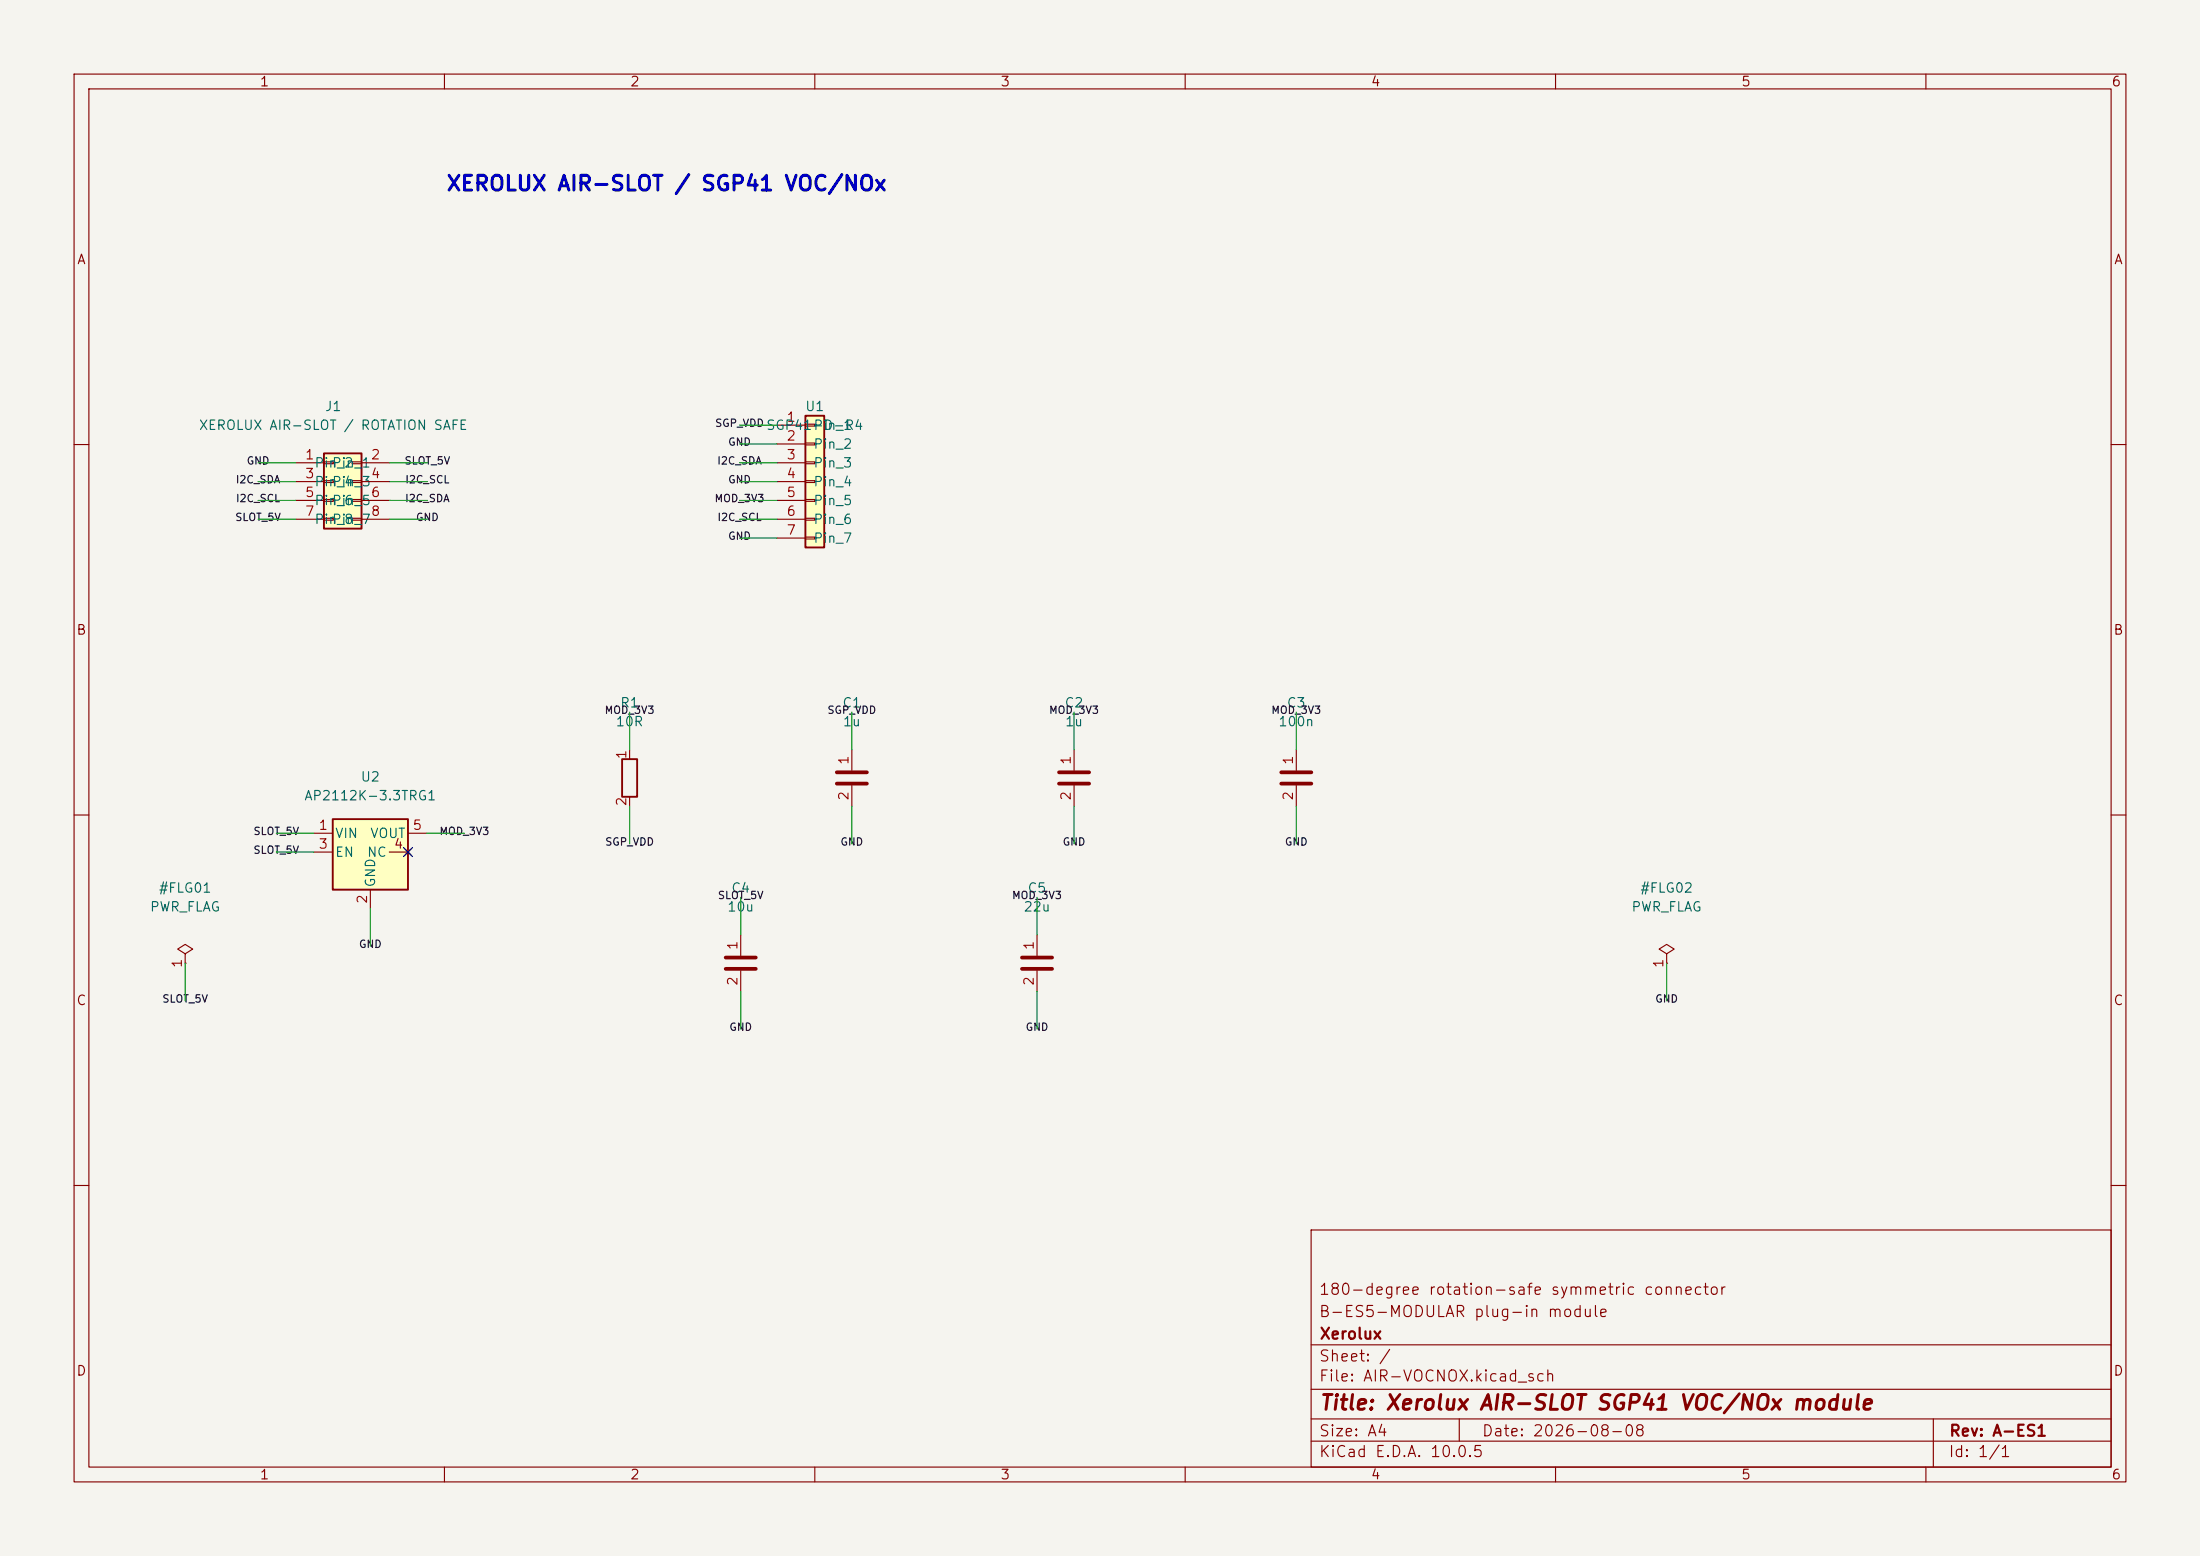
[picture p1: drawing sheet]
(kicad_sch (version 20231120) (generator eeschema)

 (paper "A4")

 (title_block
  (title "Xerolux AIR-SLOT SGP41 VOC/NOx module")
  (date "2026-08-08")
  (rev "A-ES1")
  (company "Xerolux")
  (comment 1 "B-ES5-MODULAR plug-in module")
  (comment 2 "180-degree rotation-safe symmetric connector"))

 (lib_symbols
  (symbol "Connector_Generic:Conn_02x04_Odd_Even" (pin_names (offset 1.016)) (in_bom yes) (on_board yes)
   (property "Reference" "J" (at 1.27 5.08 0) (show_name) (effects (font (size 1.27 1.27))))
   (property "Value" "Conn_02x04_Odd_Even" (at 1.27 -7.62 0) (show_name) (effects (font (size 1.27 1.27))))
   (property "Footprint" "" (at 0 0 0) (show_name) (effects (font (size 1.27 1.27))))
   (property "Datasheet" "" (at 0 0 0) (show_name) (effects (font (size 1.27 1.27))))
   (property "Description" "Generic connector, double row, 02x04, odd/even pin numbering scheme (row 1 odd numbers, row 2 even numbers), script generated (kicad-library-utils/schlib/autogen/connector/)" (at 0 0 0) (show_name) (effects (font (size 1.27 1.27))))
   (symbol "Conn_02x04_Odd_Even_1_1"
    (rectangle (start -1.27 3.81) (end 3.81 -6.35) (stroke (width 0.254) (type default)) (fill (type background)))
    (rectangle (start -1.27 2.667) (end 0 2.413) (stroke (width 0.1524) (type default)) (fill (type none)))
    (rectangle (start -1.27 0.127) (end 0 -0.127) (stroke (width 0.1524) (type default)) (fill (type none)))
    (rectangle (start -1.27 -2.413) (end 0 -2.667) (stroke (width 0.1524) (type default)) (fill (type none)))
    (rectangle (start -1.27 -4.953) (end 0 -5.207) (stroke (width 0.1524) (type default)) (fill (type none)))
    (rectangle (start 3.81 2.667) (end 2.54 2.413) (stroke (width 0.1524) (type default)) (fill (type none)))
    (rectangle (start 3.81 0.127) (end 2.54 -0.127) (stroke (width 0.1524) (type default)) (fill (type none)))
    (rectangle (start 3.81 -2.413) (end 2.54 -2.667) (stroke (width 0.1524) (type default)) (fill (type none)))
    (rectangle (start 3.81 -4.953) (end 2.54 -5.207) (stroke (width 0.1524) (type default)) (fill (type none)))
    (pin passive line (at -5.08 2.54 0) (length 3.81) (name "Pin_1" (effects (font (size 1.27 1.27)))) (number "1" (effects (font (size 1.27 1.27)))))
    (pin passive line (at 7.62 2.54 180) (length 3.81) (name "Pin_2" (effects (font (size 1.27 1.27)))) (number "2" (effects (font (size 1.27 1.27)))))
    (pin passive line (at -5.08 0 0) (length 3.81) (name "Pin_3" (effects (font (size 1.27 1.27)))) (number "3" (effects (font (size 1.27 1.27)))))
    (pin passive line (at 7.62 0 180) (length 3.81) (name "Pin_4" (effects (font (size 1.27 1.27)))) (number "4" (effects (font (size 1.27 1.27)))))
    (pin passive line (at -5.08 -2.54 0) (length 3.81) (name "Pin_5" (effects (font (size 1.27 1.27)))) (number "5" (effects (font (size 1.27 1.27)))))
    (pin passive line (at 7.62 -2.54 180) (length 3.81) (name "Pin_6" (effects (font (size 1.27 1.27)))) (number "6" (effects (font (size 1.27 1.27)))))
    (pin passive line (at -5.08 -5.08 0) (length 3.81) (name "Pin_7" (effects (font (size 1.27 1.27)))) (number "7" (effects (font (size 1.27 1.27)))))
    (pin passive line (at 7.62 -5.08 180) (length 3.81) (name "Pin_8" (effects (font (size 1.27 1.27)))) (number "8" (effects (font (size 1.27 1.27)))))))

  (symbol "power:PWR_FLAG" (power) (pin_names (offset 0)) (in_bom yes) (on_board yes)
   (property "Reference" "#FLG" (at 0 1.905 0) (show_name) (effects (font (size 1.27 1.27))))
   (property "Value" "PWR_FLAG" (at 0 3.81 0) (show_name) (effects (font (size 1.27 1.27))))
   (property "Footprint" "" (at 0 0 0) (show_name) (effects (font (size 1.27 1.27))))
   (property "Datasheet" "" (at 0 0 0) (show_name) (effects (font (size 1.27 1.27))))
   (property "Description" "Special symbol for telling ERC where power comes from" (at 0 0 0) (show_name) (effects (font (size 1.27 1.27))))
   (symbol "PWR_FLAG_0_0"
    (pin power_out line (at 0 0 90) (length 0) (name "" (effects (font (size 1.27 1.27)))) (number "1" (effects (font (size 1.27 1.27))))))
   (symbol "PWR_FLAG_0_1"
    (polyline (pts (xy 0 0) (xy 0 1.27) (xy -1.016 1.905) (xy 0 2.54) (xy 1.016 1.905) (xy 0 1.27)) (stroke (width 0) (type default)) (fill (type none)))))

  (symbol "Connector_Generic:Conn_01x07" (pin_names (offset 1.016)) (in_bom yes) (on_board yes)
   (property "Reference" "J" (at 0 10.16 0) (show_name) (effects (font (size 1.27 1.27))))
   (property "Value" "Conn_01x07" (at 0 -10.16 0) (show_name) (effects (font (size 1.27 1.27))))
   (property "Footprint" "" (at 0 0 0) (show_name) (effects (font (size 1.27 1.27))))
   (property "Datasheet" "" (at 0 0 0) (show_name) (effects (font (size 1.27 1.27))))
   (property "Description" "Generic connector, single row, 01x07, script generated (kicad-library-utils/schlib/autogen/connector/)" (at 0 0 0) (show_name) (effects (font (size 1.27 1.27))))
   (symbol "Conn_01x07_1_1"
    (rectangle (start -1.27 8.89) (end 1.27 -8.89) (stroke (width 0.254) (type default)) (fill (type background)))
    (rectangle (start -1.27 7.747) (end 0 7.493) (stroke (width 0.1524) (type default)) (fill (type none)))
    (rectangle (start -1.27 5.207) (end 0 4.953) (stroke (width 0.1524) (type default)) (fill (type none)))
    (rectangle (start -1.27 2.667) (end 0 2.413) (stroke (width 0.1524) (type default)) (fill (type none)))
    (rectangle (start -1.27 0.127) (end 0 -0.127) (stroke (width 0.1524) (type default)) (fill (type none)))
    (rectangle (start -1.27 -2.413) (end 0 -2.667) (stroke (width 0.1524) (type default)) (fill (type none)))
    (rectangle (start -1.27 -4.953) (end 0 -5.207) (stroke (width 0.1524) (type default)) (fill (type none)))
    (rectangle (start -1.27 -7.493) (end 0 -7.747) (stroke (width 0.1524) (type default)) (fill (type none)))
    (pin passive line (at -5.08 7.62 0) (length 3.81) (name "Pin_1" (effects (font (size 1.27 1.27)))) (number "1" (effects (font (size 1.27 1.27)))))
    (pin passive line (at -5.08 5.08 0) (length 3.81) (name "Pin_2" (effects (font (size 1.27 1.27)))) (number "2" (effects (font (size 1.27 1.27)))))
    (pin passive line (at -5.08 2.54 0) (length 3.81) (name "Pin_3" (effects (font (size 1.27 1.27)))) (number "3" (effects (font (size 1.27 1.27)))))
    (pin passive line (at -5.08 0 0) (length 3.81) (name "Pin_4" (effects (font (size 1.27 1.27)))) (number "4" (effects (font (size 1.27 1.27)))))
    (pin passive line (at -5.08 -2.54 0) (length 3.81) (name "Pin_5" (effects (font (size 1.27 1.27)))) (number "5" (effects (font (size 1.27 1.27)))))
    (pin passive line (at -5.08 -5.08 0) (length 3.81) (name "Pin_6" (effects (font (size 1.27 1.27)))) (number "6" (effects (font (size 1.27 1.27)))))
    (pin passive line (at -5.08 -7.62 0) (length 3.81) (name "Pin_7" (effects (font (size 1.27 1.27)))) (number "7" (effects (font (size 1.27 1.27)))))))

  (symbol "Regulator_Linear:AP2112K-3.3" (pin_names (offset 0.254)) (in_bom yes) (on_board yes)
   (property "Reference" "U" (at -5.08 5.715 0) (show_name) (effects (font (size 1.27 1.27)) (justify left)))
   (property "Value" "AP2112K-3.3" (at 0 5.715 0) (show_name) (effects (font (size 1.27 1.27)) (justify left)))
   (property "Footprint" "Package_TO_SOT_SMD:SOT-23-5" (at 0 8.255 0) (show_name) (effects (font (size 1.27 1.27))))
   (property "Datasheet" "https://www.diodes.com/assets/Datasheets/AP2112.pdf" (at 0 2.54 0) (show_name) (effects (font (size 1.27 1.27))))
   (property "Description" "600mA low dropout linear regulator, with enable pin, 3.8V-6V input voltage range, 3.3V fixed positive output, SOT-23-5" (at 0 0 0) (show_name) (effects (font (size 1.27 1.27))))
   (symbol "AP2112K-3.3_0_1"
    (rectangle (start -5.08 4.445) (end 5.08 -5.08) (stroke (width 0.254) (type default)) (fill (type background))))
   (symbol "AP2112K-3.3_1_1"
    (pin power_in line (at -7.62 2.54 0) (length 2.54) (name "VIN" (effects (font (size 1.27 1.27)))) (number "1" (effects (font (size 1.27 1.27)))))
    (pin power_in line (at 0 -7.62 90) (length 2.54) (name "GND" (effects (font (size 1.27 1.27)))) (number "2" (effects (font (size 1.27 1.27)))))
    (pin input line (at -7.62 0 0) (length 2.54) (name "EN" (effects (font (size 1.27 1.27)))) (number "3" (effects (font (size 1.27 1.27)))))
    (pin no_connect line (at 5.08 0 180) (length 2.54) (name "NC" (effects (font (size 1.27 1.27)))) (number "4" (effects (font (size 1.27 1.27)))))
    (pin power_out line (at 7.62 2.54 180) (length 2.54) (name "VOUT" (effects (font (size 1.27 1.27)))) (number "5" (effects (font (size 1.27 1.27)))))))

  (symbol "Device:R" (pin_names (offset 0)) (in_bom yes) (on_board yes)
   (property "Reference" "R" (at 2.032 0 90) (show_name) (effects (font (size 1.27 1.27))))
   (property "Value" "R" (at 0 0 90) (show_name) (effects (font (size 1.27 1.27))))
   (property "Footprint" "" (at -1.778 0 90) (show_name) (effects (font (size 1.27 1.27))))
   (property "Datasheet" "" (at 0 0 0) (show_name) (effects (font (size 1.27 1.27))))
   (property "Description" "Resistor" (at 0 0 0) (show_name) (effects (font (size 1.27 1.27))))
   (symbol "R_0_1"
    (rectangle (start -1.016 -2.54) (end 1.016 2.54) (stroke (width 0.254) (type default)) (fill (type none))))
   (symbol "R_1_1"
    (pin passive line (at 0 3.81 270) (length 1.27) (name "" (effects (font (size 1.27 1.27)))) (number "1" (effects (font (size 1.27 1.27)))))
    (pin passive line (at 0 -3.81 90) (length 1.27) (name "" (effects (font (size 1.27 1.27)))) (number "2" (effects (font (size 1.27 1.27)))))))

  (symbol "Device:C" (pin_names (offset 0.254)) (in_bom yes) (on_board yes)
   (property "Reference" "C" (at 0.635 2.54 0) (show_name) (effects (font (size 1.27 1.27)) (justify left)))
   (property "Value" "C" (at 0.635 -2.54 0) (show_name) (effects (font (size 1.27 1.27)) (justify left)))
   (property "Footprint" "" (at 0.9652 -3.81 0) (show_name) (effects (font (size 1.27 1.27))))
   (property "Datasheet" "" (at 0 0 0) (show_name) (effects (font (size 1.27 1.27))))
   (property "Description" "Unpolarized capacitor" (at 0 0 0) (show_name) (effects (font (size 1.27 1.27))))
   (symbol "C_0_1"
    (polyline (pts (xy -2.032 0.762) (xy 2.032 0.762)) (stroke (width 0.508) (type default)) (fill (type none)))
    (polyline (pts (xy -2.032 -0.762) (xy 2.032 -0.762)) (stroke (width 0.508) (type default)) (fill (type none))))
   (symbol "C_1_1"
    (pin passive line (at 0 3.81 270) (length 2.794) (name "" (effects (font (size 1.27 1.27)))) (number "1" (effects (font (size 1.27 1.27)))))
    (pin passive line (at 0 -3.81 90) (length 2.794) (name "" (effects (font (size 1.27 1.27)))) (number "2" (effects (font (size 1.27 1.27))))))))

 (no_connect (at 55.08 115))

 (wire (pts (xy 39.92 62.46) (xy 34.84 62.46)) (stroke (width 0.0)))
 (wire (pts (xy 52.62 62.46) (xy 57.7 62.46)) (stroke (width 0.0)))
 (wire (pts (xy 39.92 65) (xy 34.84 65.0)) (stroke (width 0.0)))
 (wire (pts (xy 52.62 65) (xy 57.7 65.0)) (stroke (width 0.0)))
 (wire (pts (xy 39.92 67.54) (xy 34.84 67.54)) (stroke (width 0.0)))
 (wire (pts (xy 52.62 67.54) (xy 57.7 67.54)) (stroke (width 0.0)))
 (wire (pts (xy 39.92 70.08) (xy 34.84 70.08)) (stroke (width 0.0)))
 (wire (pts (xy 52.62 70.08) (xy 57.7 70.08)) (stroke (width 0.0)))
 (wire (pts (xy 25 130) (xy 25.0 135.08)) (stroke (width 0.0)))
 (wire (pts (xy 225 130) (xy 225.0 135.08)) (stroke (width 0.0)))
 (wire (pts (xy 104.92 57.38) (xy 99.84 57.38)) (stroke (width 0.0)))
 (wire (pts (xy 104.92 59.92) (xy 99.84 59.92)) (stroke (width 0.0)))
 (wire (pts (xy 104.92 62.46) (xy 99.84 62.46)) (stroke (width 0.0)))
 (wire (pts (xy 104.92 65) (xy 99.84 65.0)) (stroke (width 0.0)))
 (wire (pts (xy 104.92 67.54) (xy 99.84 67.54)) (stroke (width 0.0)))
 (wire (pts (xy 104.92 70.08) (xy 99.84 70.08)) (stroke (width 0.0)))
 (wire (pts (xy 104.92 72.62) (xy 99.84 72.62)) (stroke (width 0.0)))
 (wire (pts (xy 42.38 112.46) (xy 37.3 112.46)) (stroke (width 0.0)))
 (wire (pts (xy 50 122.62) (xy 50.0 127.7)) (stroke (width 0.0)))
 (wire (pts (xy 42.38 115) (xy 37.3 115.0)) (stroke (width 0.0)))
 (wire (pts (xy 57.62 112.46) (xy 62.7 112.46)) (stroke (width 0.0)))
 (wire (pts (xy 85 101.19) (xy 85.0 96.11)) (stroke (width 0.0)))
 (wire (pts (xy 85 108.81) (xy 85.0 113.89)) (stroke (width 0.0)))
 (wire (pts (xy 115 101.19) (xy 115.0 96.11)) (stroke (width 0.0)))
 (wire (pts (xy 115 108.81) (xy 115.0 113.89)) (stroke (width 0.0)))
 (wire (pts (xy 145 101.19) (xy 145.0 96.11)) (stroke (width 0.0)))
 (wire (pts (xy 145 108.81) (xy 145.0 113.89)) (stroke (width 0.0)))
 (wire (pts (xy 175 101.19) (xy 175.0 96.11)) (stroke (width 0.0)))
 (wire (pts (xy 175 108.81) (xy 175.0 113.89)) (stroke (width 0.0)))
 (wire (pts (xy 100 126.19) (xy 100.0 121.11)) (stroke (width 0.0)))
 (wire (pts (xy 100 133.81) (xy 100.0 138.89)) (stroke (width 0.0)))
 (wire (pts (xy 140 126.19) (xy 140.0 121.11)) (stroke (width 0.0)))
 (wire (pts (xy 140 133.81) (xy 140.0 138.89)) (stroke (width 0.0)))

 (text "XEROLUX AIR-SLOT / SGP41 VOC/NOx" (at 90 25 0) (effects (font (size 2.0 2.0) bold)))

 (label "GND" (at 34.84 62.46 180) (effects (font (size 1.0 1.0))))
 (label "SLOT_5V" (at 57.7 62.46 0) (effects (font (size 1.0 1.0))))
 (label "I2C_SDA" (at 34.84 65.0 180) (effects (font (size 1.0 1.0))))
 (label "I2C_SCL" (at 57.7 65.0 0) (effects (font (size 1.0 1.0))))
 (label "I2C_SCL" (at 34.84 67.54 180) (effects (font (size 1.0 1.0))))
 (label "I2C_SDA" (at 57.7 67.54 0) (effects (font (size 1.0 1.0))))
 (label "SLOT_5V" (at 34.84 70.08 180) (effects (font (size 1.0 1.0))))
 (label "GND" (at 57.7 70.08 0) (effects (font (size 1.0 1.0))))
 (label "SLOT_5V" (at 25.0 135.08 0) (effects (font (size 1.0 1.0))))
 (label "GND" (at 225.0 135.08 0) (effects (font (size 1.0 1.0))))
 (label "SGP_VDD" (at 99.84 57.38 180) (effects (font (size 1.0 1.0))))
 (label "GND" (at 99.84 59.92 180) (effects (font (size 1.0 1.0))))
 (label "I2C_SDA" (at 99.84 62.46 180) (effects (font (size 1.0 1.0))))
 (label "GND" (at 99.84 65.0 180) (effects (font (size 1.0 1.0))))
 (label "MOD_3V3" (at 99.84 67.54 180) (effects (font (size 1.0 1.0))))
 (label "I2C_SCL" (at 99.84 70.08 180) (effects (font (size 1.0 1.0))))
 (label "GND" (at 99.84 72.62 180) (effects (font (size 1.0 1.0))))
 (label "SLOT_5V" (at 37.3 112.46 180) (effects (font (size 1.0 1.0))))
 (label "GND" (at 50.0 127.7 0) (effects (font (size 1.0 1.0))))
 (label "SLOT_5V" (at 37.3 115.0 180) (effects (font (size 1.0 1.0))))
 (label "MOD_3V3" (at 62.7 112.46 0) (effects (font (size 1.0 1.0))))
 (label "MOD_3V3" (at 85.0 96.11 0) (effects (font (size 1.0 1.0))))
 (label "SGP_VDD" (at 85.0 113.89 0) (effects (font (size 1.0 1.0))))
 (label "SGP_VDD" (at 115.0 96.11 0) (effects (font (size 1.0 1.0))))
 (label "GND" (at 115.0 113.89 0) (effects (font (size 1.0 1.0))))
 (label "MOD_3V3" (at 145.0 96.11 0) (effects (font (size 1.0 1.0))))
 (label "GND" (at 145.0 113.89 0) (effects (font (size 1.0 1.0))))
 (label "MOD_3V3" (at 175.0 96.11 0) (effects (font (size 1.0 1.0))))
 (label "GND" (at 175.0 113.89 0) (effects (font (size 1.0 1.0))))
 (label "SLOT_5V" (at 100.0 121.11 0) (effects (font (size 1.0 1.0))))
 (label "GND" (at 100.0 138.89 0) (effects (font (size 1.0 1.0))))
 (label "MOD_3V3" (at 140.0 121.11 0) (effects (font (size 1.0 1.0))))
 (label "GND" (at 140.0 138.89 0) (effects (font (size 1.0 1.0))))

 (symbol (lib_name "Connector_Generic:Conn_02x04_Odd_Even") (lib_id "Connector_Generic:Conn_02x04_Odd_Even") (at 45 65 0) (unit 1) (in_bom yes) (on_board yes) (dnp no)
  (property "Reference" "J1" (at 45 54.84 0) (effects (font (size 1.27 1.27))))
  (property "Value" "XEROLUX AIR-SLOT / ROTATION SAFE" (at 45 57.38 0) (effects (font (size 1.27 1.27))))
  (property "Footprint" "Connector_PinSocket_2.54mm:PinSocket_2x04_P2.54mm_Vertical" (at 45 59.92 0) (effects (font (size 1.27 1.27)) hide))
  (property "Datasheet" "~" (at 45 59.92 0) (effects (font (size 1.27 1.27)) hide))
  (property "Description" "Generic connector, double row, 02x04, odd/even pin numbering scheme (row 1 odd numbers, row 2 even numbers), script generated (kicad-library-utils/schlib/autogen/connector/)" (at 45 59.92 0) (effects (font (size 1.27 1.27)) hide))
  (property "ki_fp_filters" "Connector*:*_2x??_*" (at 45 59.92 0) (effects (font (size 1.27 1.27)) hide)) (pin "1") (pin "2") (pin "3") (pin "4") (pin "5") (pin "6") (pin "7") (pin "8"))

 (symbol (lib_name "power:PWR_FLAG") (lib_id "power:PWR_FLAG") (at 25 130 0) (unit 1) (in_bom no) (on_board no) (dnp no)
  (property "Reference" "#FLG01" (at 25 119.84 0) (effects (font (size 1.27 1.27))))
  (property "Value" "PWR_FLAG" (at 25 122.38000000000001 0) (effects (font (size 1.27 1.27))))
  (property "Footprint" "" (at 25 124.92 0) (effects (font (size 1.27 1.27)) hide))
  (property "Datasheet" "~" (at 25 124.92 0) (effects (font (size 1.27 1.27)) hide))
  (property "Description" "Special symbol for telling ERC where power comes from" (at 25 124.92 0) (effects (font (size 1.27 1.27)) hide))
  (property "ki_keywords" "flag power" (at 25 124.92 0) (effects (font (size 1.27 1.27)) hide)) (pin "1"))

 (symbol (lib_name "power:PWR_FLAG") (lib_id "power:PWR_FLAG") (at 225 130 0) (unit 1) (in_bom no) (on_board no) (dnp no)
  (property "Reference" "#FLG02" (at 225 119.84 0) (effects (font (size 1.27 1.27))))
  (property "Value" "PWR_FLAG" (at 225 122.38000000000001 0) (effects (font (size 1.27 1.27))))
  (property "Footprint" "" (at 225 124.92 0) (effects (font (size 1.27 1.27)) hide))
  (property "Datasheet" "~" (at 225 124.92 0) (effects (font (size 1.27 1.27)) hide))
  (property "Description" "Special symbol for telling ERC where power comes from" (at 225 124.92 0) (effects (font (size 1.27 1.27)) hide))
  (property "ki_keywords" "flag power" (at 225 124.92 0) (effects (font (size 1.27 1.27)) hide)) (pin "1"))

 (symbol (lib_name "Connector_Generic:Conn_01x07") (lib_id "Connector_Generic:Conn_01x07") (at 110 65 0) (unit 1) (in_bom yes) (on_board yes) (dnp no)
  (property "Reference" "U1" (at 110 54.84 0) (effects (font (size 1.27 1.27))))
  (property "Value" "SGP41-D-R4" (at 110 57.38 0) (effects (font (size 1.27 1.27))))
  (property "Footprint" "Xerolux-Air:DFN-6_L2.4-W2.4-P0.80-TL-EP" (at 110 59.92 0) (effects (font (size 1.27 1.27)) hide))
  (property "Datasheet" "https://sensirion.com/resource/datasheet/sgp41" (at 110 59.92 0) (effects (font (size 1.27 1.27)) hide))
  (property "Description" "Generic connector, single row, 01x07, script generated (kicad-library-utils/schlib/autogen/connector/)" (at 110 59.92 0) (effects (font (size 1.27 1.27)) hide))
  (property "ki_fp_filters" "Connector*:*_1x??_*" (at 110 59.92 0) (effects (font (size 1.27 1.27)) hide)) (pin "1") (pin "2") (pin "3") (pin "4") (pin "5") (pin "6") (pin "7"))

 (symbol (lib_name "Regulator_Linear:AP2112K-3.3") (lib_id "Regulator_Linear:AP2112K-3.3") (at 50 115 0) (unit 1) (in_bom yes) (on_board yes) (dnp no)
  (property "Reference" "U2" (at 50 104.84 0) (effects (font (size 1.27 1.27))))
  (property "Value" "AP2112K-3.3TRG1" (at 50 107.38000000000001 0) (effects (font (size 1.27 1.27))))
  (property "Footprint" "Package_TO_SOT_SMD:SOT-23-5" (at 50 109.92 0) (effects (font (size 1.27 1.27)) hide))
  (property "Datasheet" "https://www.diodes.com/assets/Datasheets/AP2112.pdf" (at 50 109.92 0) (effects (font (size 1.27 1.27)) hide))
  (property "Description" "600mA low dropout linear regulator, with enable pin, 3.8V-6V input voltage range, 3.3V fixed positive output, SOT-23-5" (at 50 109.92 0) (effects (font (size 1.27 1.27)) hide))
  (property "ki_fp_filters" "SOT?23?5*" (at 50 109.92 0) (effects (font (size 1.27 1.27)) hide)) (pin "1") (pin "2") (pin "3") (pin "4") (pin "5"))

 (symbol (lib_name "Device:R") (lib_id "Device:R") (at 85 105 0) (unit 1) (in_bom yes) (on_board yes) (dnp no)
  (property "Reference" "R1" (at 85 94.84 0) (effects (font (size 1.27 1.27))))
  (property "Value" "10R" (at 85 97.38000000000001 0) (effects (font (size 1.27 1.27))))
  (property "Footprint" "Resistor_SMD:R_0603_1608Metric" (at 85 99.92 0) (effects (font (size 1.27 1.27)) hide))
  (property "Datasheet" "~" (at 85 99.92 0) (effects (font (size 1.27 1.27)) hide))
  (property "Description" "Resistor" (at 85 99.92 0) (effects (font (size 1.27 1.27)) hide))
  (property "ki_fp_filters" "R_*" (at 85 99.92 0) (effects (font (size 1.27 1.27)) hide)) (pin "1") (pin "2"))

 (symbol (lib_name "Device:C") (lib_id "Device:C") (at 115 105 0) (unit 1) (in_bom yes) (on_board yes) (dnp no)
  (property "Reference" "C1" (at 115 94.84 0) (effects (font (size 1.27 1.27))))
  (property "Value" "1u" (at 115 97.38000000000001 0) (effects (font (size 1.27 1.27))))
  (property "Footprint" "Capacitor_SMD:C_0805_2012Metric" (at 115 99.92 0) (effects (font (size 1.27 1.27)) hide))
  (property "Datasheet" "~" (at 115 99.92 0) (effects (font (size 1.27 1.27)) hide))
  (property "Description" "Unpolarized capacitor" (at 115 99.92 0) (effects (font (size 1.27 1.27)) hide))
  (property "ki_fp_filters" "C_*" (at 115 99.92 0) (effects (font (size 1.27 1.27)) hide)) (pin "1") (pin "2"))

 (symbol (lib_name "Device:C") (lib_id "Device:C") (at 145 105 0) (unit 1) (in_bom yes) (on_board yes) (dnp no)
  (property "Reference" "C2" (at 145 94.84 0) (effects (font (size 1.27 1.27))))
  (property "Value" "1u" (at 145 97.38000000000001 0) (effects (font (size 1.27 1.27))))
  (property "Footprint" "Capacitor_SMD:C_0805_2012Metric" (at 145 99.92 0) (effects (font (size 1.27 1.27)) hide))
  (property "Datasheet" "~" (at 145 99.92 0) (effects (font (size 1.27 1.27)) hide))
  (property "Description" "Unpolarized capacitor" (at 145 99.92 0) (effects (font (size 1.27 1.27)) hide))
  (property "ki_fp_filters" "C_*" (at 145 99.92 0) (effects (font (size 1.27 1.27)) hide)) (pin "1") (pin "2"))

 (symbol (lib_name "Device:C") (lib_id "Device:C") (at 175 105 0) (unit 1) (in_bom yes) (on_board yes) (dnp no)
  (property "Reference" "C3" (at 175 94.84 0) (effects (font (size 1.27 1.27))))
  (property "Value" "100n" (at 175 97.38000000000001 0) (effects (font (size 1.27 1.27))))
  (property "Footprint" "Capacitor_SMD:C_0603_1608Metric" (at 175 99.92 0) (effects (font (size 1.27 1.27)) hide))
  (property "Datasheet" "~" (at 175 99.92 0) (effects (font (size 1.27 1.27)) hide))
  (property "Description" "Unpolarized capacitor" (at 175 99.92 0) (effects (font (size 1.27 1.27)) hide))
  (property "ki_fp_filters" "C_*" (at 175 99.92 0) (effects (font (size 1.27 1.27)) hide)) (pin "1") (pin "2"))

 (symbol (lib_name "Device:C") (lib_id "Device:C") (at 100 130 0) (unit 1) (in_bom yes) (on_board yes) (dnp no)
  (property "Reference" "C4" (at 100 119.84 0) (effects (font (size 1.27 1.27))))
  (property "Value" "10u" (at 100 122.38000000000001 0) (effects (font (size 1.27 1.27))))
  (property "Footprint" "Capacitor_SMD:C_0805_2012Metric" (at 100 124.92 0) (effects (font (size 1.27 1.27)) hide))
  (property "Datasheet" "~" (at 100 124.92 0) (effects (font (size 1.27 1.27)) hide))
  (property "Description" "Unpolarized capacitor" (at 100 124.92 0) (effects (font (size 1.27 1.27)) hide))
  (property "ki_fp_filters" "C_*" (at 100 124.92 0) (effects (font (size 1.27 1.27)) hide)) (pin "1") (pin "2"))

 (symbol (lib_name "Device:C") (lib_id "Device:C") (at 140 130 0) (unit 1) (in_bom yes) (on_board yes) (dnp no)
  (property "Reference" "C5" (at 140 119.84 0) (effects (font (size 1.27 1.27))))
  (property "Value" "22u" (at 140 122.38000000000001 0) (effects (font (size 1.27 1.27))))
  (property "Footprint" "Capacitor_SMD:C_0805_2012Metric" (at 140 124.92 0) (effects (font (size 1.27 1.27)) hide))
  (property "Datasheet" "~" (at 140 124.92 0) (effects (font (size 1.27 1.27)) hide))
  (property "Description" "Unpolarized capacitor" (at 140 124.92 0) (effects (font (size 1.27 1.27)) hide))
  (property "ki_fp_filters" "C_*" (at 140 124.92 0) (effects (font (size 1.27 1.27)) hide)) (pin "1") (pin "2")))
